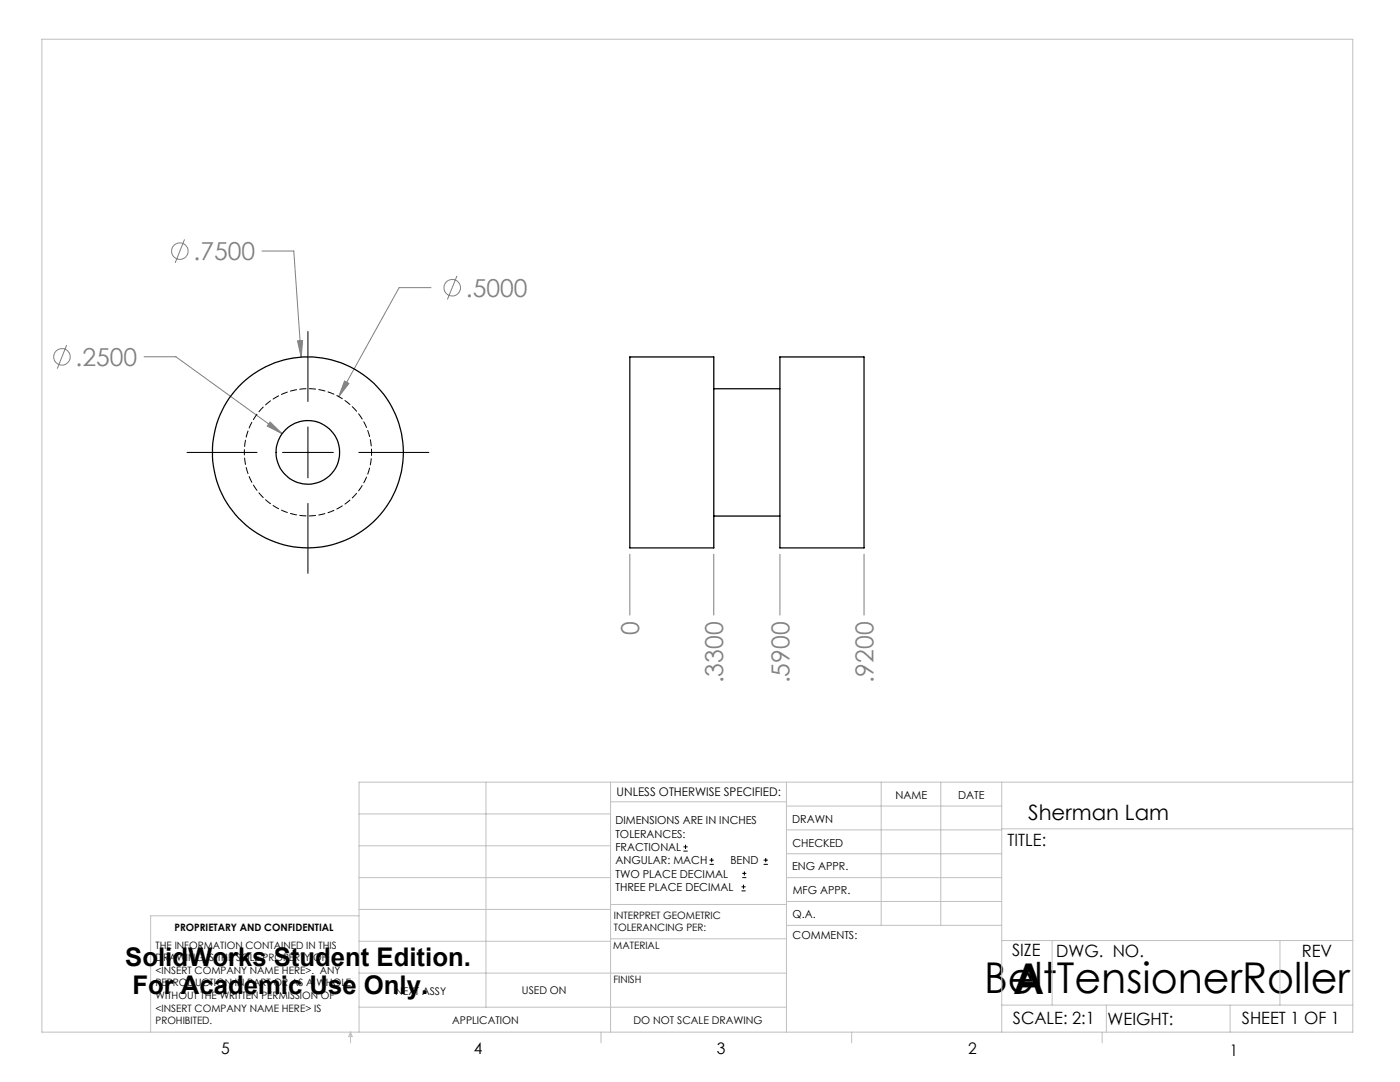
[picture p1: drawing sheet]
<svg xmlns="http://www.w3.org/2000/svg" width="279mm" height="216mm" viewBox="0 0 279 216" stroke-linecap="round" stroke-linejoin="round" font-family="sans-serif">
<g fill="none" stroke="#808080" stroke-width=".2">
<path d="M36.8 47.8l-1.8 4.7M52.3 50.1h6.3l1.5 21.2M86 57.4h-6.3l-12.1 21.8M91.2 55.1l-1.9 4.7M13.3 68.9l-1.9 4.7M28.8 71.2h6.3l21.2 15.3M59.4 68l1-.1-.3 3.4zM68.8 76l.8 .5-2 2.7zM53.9 84.2l2.4 2.3-3-1.5zM125.7 110.6v12.1M142.5 110.6v12.1M155.6 110.6v12.1"/>
<path d="M172.4 110.6v12.1"/>
<circle cx="35.9" cy="50.1" r="1.65"/>
<circle cx="90.3" cy="57.4" r="1.65"/>
<circle cx="12.4" cy="71.2" r="1.65"/>
</g>
<g fill="none" stroke="#000" stroke-width=".2">
<path d="M61.5 66.1v14M37.3 90.3h14M56.4 90.3h10.1M61.5 85.2v10.2M71.6 90.3h14M61.5 100.4v14M136.4 169.8h.8M136.4 169h.8M136.8 168.6v.8M141.6 172.5h.9M141.6 171.6h.9M142 171.2v.8"/>
<path d="M148 177.8h.8M148 177h.8M148.1 175.1h.8M148.1 174.3h.8M148.4 176.5v.8M148.6 173.9v.8M152.4 172.5h.8M152.4 171.6h.8M152.8 171.2v.8"/>
</g>
<g fill="none" stroke="#c0c0c0" stroke-width=".2">
<path d="M8.4 7.8h261.6v198.2h-261.6zM97 156.1v44.9M121.8 156.1v49.9M121.8 160h35.2M157 156.1v49.9M175.9 156.1v28.5M187.7 156.1v28.5M199.9 156.1v49.9M270 156.1h-198.4v49.9M71.6 175.1h50.2M71.6 168.8h50.2M71.6 162.4h50.2"/>
<path d="M157 170.4h42.9M157 165.6h42.9M157 160.8h42.9M157 175.1h42.9M157 179.9h42.9M199.9 165.4h70.1M71.6 194.2h85.4M71.6 187.8h50.2M71.6 181.5h50.2M71.6 182.7h-41.5v23.3M121.8 187.3h35.2M121.8 180.5h35.2"/>
<path d="M157 184.6h42.9M199.9 187.7h70.1M210 187.7v12.9M255.4 187.7v12.9M70 206v2.1M70 206l.3 .8h-.7zM71.6 201h85.4M119.9 206v2.1M170 206v2.1M199.9 200.6h70.1M220 206v2.1M220.8 200.6v5.4"/>
<path d="M245.5 200.6v5.4"/>
</g>
<path d="M59.4 68l.7 3.3 .3-3.4zM53.9 84.2l-.6 .8 3 1.5zM68.8 76l-1.2 3.2 2-2.7z" fill="#808080"/>
<g fill="none" stroke="#000" stroke-width=".25">
<path d="M125.7 71.2h16.8v38.1h-16.8zM142.5 77.6h13.1M155.6 71.2h16.8v38.1h-16.8zM142.5 103h13.1"/>
<circle cx="61.4" cy="90.3" r="19"/>
<circle cx="61.4" cy="90.3" r="6.3"/>
</g>
<path d="M48.8 90.3a12.7 12.7 0 0 1 18.8-11.2 12.7 12.7 0 0 1 .7 21.9 12.7 12.7 0 0 1-19.5-10v-.7" fill="none" stroke="#000" stroke-width=".2" stroke-dasharray="1.3 .6" stroke-dashoffset=".7"/>
<g font-size="8.5">
<text x="196.4" y="198.1">BeltTensionerRoller</text>
<text x="202.2" y="198.3">A</text>
</g>
<g font-size="5.1">
<text x="25" y="192.7">SolidWorks Student Edition.</text>
<text x="26.4" y="198.3">For Academic Use Only.</text>
</g>
<g font-size="4.9" fill="#808080">
<text x="38.6" y="52">.7500</text>
<text x="93" y="59.3">.5000</text>
<text x="15.1" y="73.1">.2500</text>
<text x="127.6" y="126.8" transform="rotate(-90 127.6 126.8)">0</text>
<text x="144.3" y="136.4" transform="rotate(-90 144.3 136.4)">.3300</text>
<text x="157.5" y="136.4" transform="rotate(-90 157.5 136.4)">.5900</text>
<text x="174.3" y="136.4" transform="rotate(-90 174.3 136.4)">.9200</text>
</g>
<text font-size="4.2" x="205.2" y="163.7">Sherman Lam</text>
<g font-size="3.4">
<text x="201.1" y="168.8">TITLE:</text>
<text x="202" y="190.8">SIZE</text>
<text x="210.8" y="190.9">DWG. NO.</text>
<text x="259.8" y="191">REV</text>
<text x="202.1" y="204.4">SCALE: 2:1</text>
<text x="221" y="204.5">WEIGHT:</text>
<text x="247.8" y="204.4">SHEET 1 OF 1</text>
</g>
<g font-size="3.2">
<text x="44.2" y="210.4">5</text>
<text x="94.6" y="210.3">4</text>
<text x="143.1" y="210.4">3</text>
<text x="193.2" y="210.3">2</text>
<text x="245.4" y="210.6">1</text>
</g>
<text font-size="2.4" x="123.1" y="158.9">UNLESS OTHERWISE SPECIFIED:</text>
<g font-size="2.2">
<text x="178.7" y="159.4">NAME</text>
<text x="191.2" y="159.4">DATE</text>
<text x="122.8" y="164.5">DIMENSIONS ARE IN INCHES</text>
<text x="122.8" y="167.1">TOLERANCES:</text>
<text x="158.1" y="164.2">DRAWN</text>
<text x="122.8" y="169.8">FRACTIONAL</text>
<text x="122.8" y="172.5">ANGULAR: MACH</text>
<text x="145.8" y="172.5">BEND</text>
<text x="158.1" y="173.7">ENG APPR.</text>
<text x="158.2" y="169.1">CHECKED</text>
<text x="122.8" y="175.1">TWO PLACE DECIMAL</text>
<text x="122.8" y="177.8">THREE PLACE DECIMAL</text>
<text x="158.2" y="178.4">MFG APPR.</text>
<text x="158.2" y="183.2">Q.A.</text>
<text x="158.2" y="187.4">COMMENTS:</text>
</g>
<g font-size="2.1">
<text x="78.8" y="198.5">NEXT ASSY</text>
<text x="104.2" y="198.4">USED ON</text>
<text x="90.2" y="204.3">APPLICATION</text>
<text x="126.4" y="204.3">DO NOT SCALE DRAWING</text>
</g>
<g font-size="2">
<text x="34.8" y="185.7">PROPRIETARY AND CONFIDENTIAL</text>
<text x="122.5" y="183.3">INTERPRET GEOMETRIC</text>
<text x="122.5" y="185.9">TOLERANCING PER:</text>
<text x="31.1" y="189.3">THE INFORMATION CONTAINED IN THIS</text>
<text x="31.1" y="191.8">DRAWING IS THE SOLE PROPERTY OF</text>
<text x="122.4" y="189.4">MATERIAL</text>
<text x="31.1" y="194.3">&lt;INSERT COMPANY NAME HERE&gt;. ANY</text>
<text x="31.1" y="196.8">REPRODUCTION IN PART OR AS A WHOLE</text>
<text x="122.4" y="196.2">FINISH</text>
<text x="31.1" y="199.4">WITHOUT THE WRITTEN PERMISSION OF</text>
<text x="31.1" y="201.9">&lt;INSERT COMPANY NAME HERE&gt; IS</text>
<text x="31.1" y="204.4">PROHIBITED.</text>
</g>
</svg>
